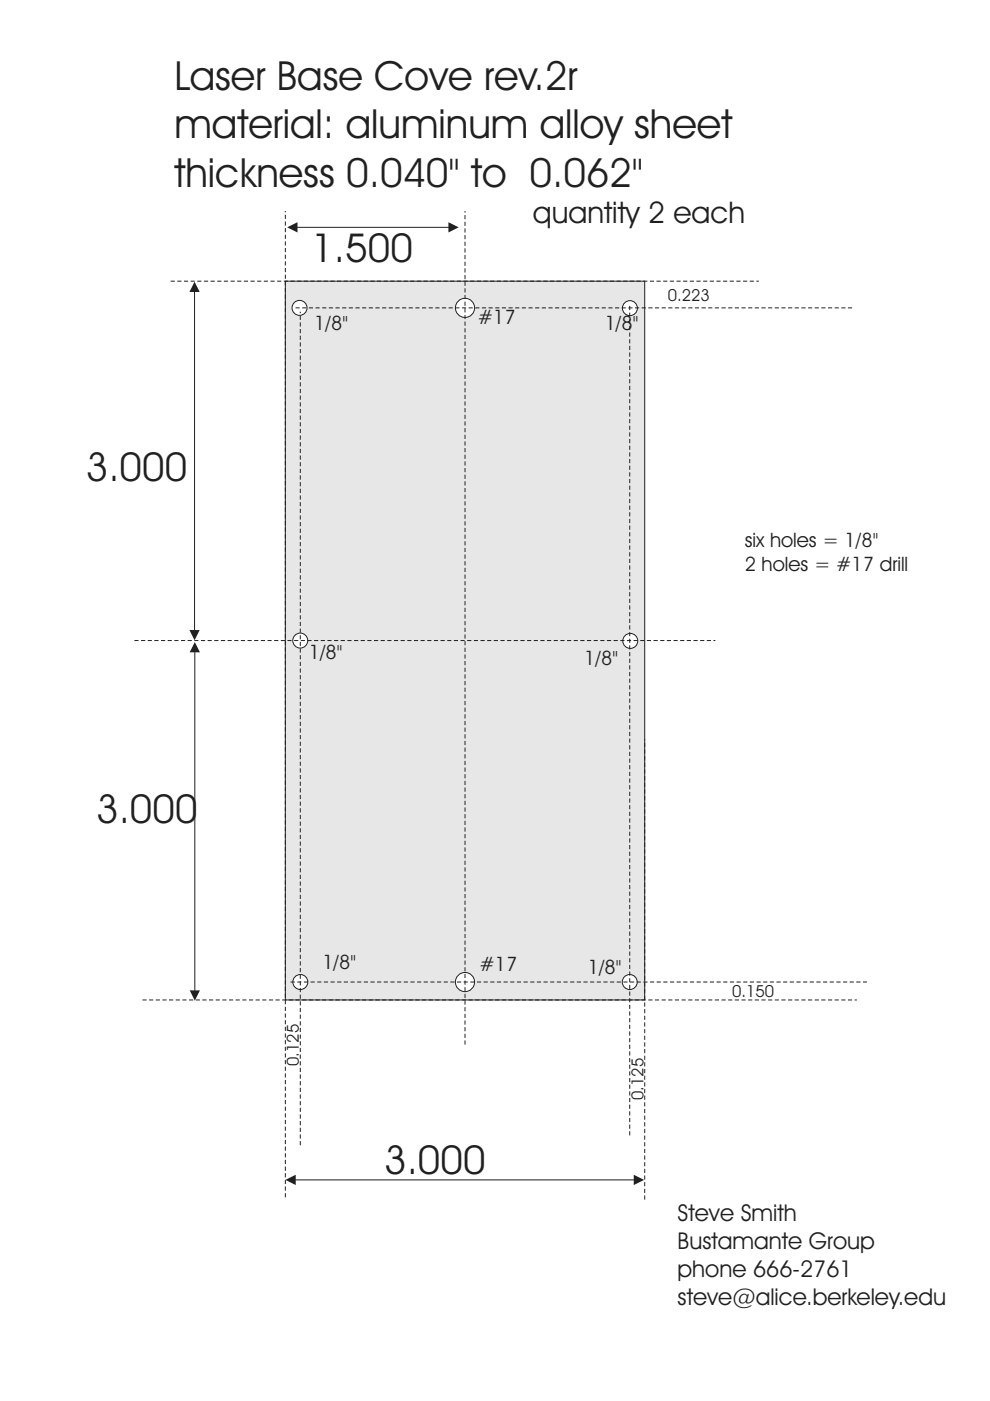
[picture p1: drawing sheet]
<svg xmlns="http://www.w3.org/2000/svg" width="210mm" height="297mm" viewBox="0 0 210 297" stroke-linecap="round" stroke-linejoin="round" font-family="sans-serif">
<path d="M77.7 127.1h21.7" fill="none" stroke="#231f20" stroke-width=".21" stroke-dasharray=".9 .5" stroke-linecap="butt"/>
<path d="M60.5 59.6h76.2v152.4h-76.2z" fill-rule="evenodd" fill="#e6e7e9"/>
<path d="M60.5 59.6h76.2v152.4h-76.2z" fill="none" stroke="#231f20" stroke-width=".21"/>
<circle cx="63.7" cy="208.2" r="1.59" fill="#fff"/>
<circle cx="63.7" cy="208.2" r="1.59" fill="none" stroke="#231f20" stroke-width=".21"/>
<circle cx="133.5" cy="208.2" r="1.59" fill="#fff"/>
<circle cx="133.5" cy="208.2" r="1.59" fill="none" stroke="#231f20" stroke-width=".21"/>
<circle cx="63.7" cy="135.8" r="1.59" fill="#fff"/>
<circle cx="63.7" cy="135.8" r="1.59" fill="none" stroke="#231f20" stroke-width=".21"/>
<circle cx="133.6" cy="135.9" r="1.59" fill="#fff"/>
<circle cx="133.6" cy="135.9" r="1.59" fill="none" stroke="#231f20" stroke-width=".21"/>
<circle cx="63.5" cy="65.3" r="1.59" fill="#fff"/>
<circle cx="63.5" cy="65.3" r="1.59" fill="none" stroke="#231f20" stroke-width=".21"/>
<circle cx="98.6" cy="65.3" r="2.03" fill="#fff"/>
<circle cx="98.6" cy="65.3" r="2.03" fill="none" stroke="#231f20" stroke-width=".21"/>
<circle cx="98.6" cy="208.2" r="2.03" fill="#fff"/>
<circle cx="98.6" cy="208.2" r="2.03" fill="none" stroke="#231f20" stroke-width=".21"/>
<circle cx="133.6" cy="65.3" r="1.59" fill="#fff"/>
<g fill="none" stroke="#231f20" stroke-width=".21">
<path d="M41.3 138.2v71.9"/>
<circle cx="133.6" cy="65.3" r="1.59"/>
</g>
<path d="M36.2 59.6h124.7M62.7 65.3h118.4M28.5 135.8h123.2M30.2 212h151.5M61.6 208.2h122.2M98.6 221.5v-176.8M60.5 253.9v-209.2M63.7 242.8v-176.7M133.5 240.7v-176.3M136.7 254.3v-97.5" fill="none" stroke="#231f20" stroke-width=".21" stroke-dasharray=".9 .5" stroke-linecap="butt"/>
<g fill="#231f20">
<path d="M41.3 136.1l1.1 2.2h-2.2z"/>
<path d="M40.2 210h2.2l-1.1 2.2z"/>
</g>
<path d="M41.2 61.8v71.9" fill="none" stroke="#231f20" stroke-width=".21"/>
<g fill="#231f20">
<path d="M41.2 59.7l1.1 2.2h-2.1z"/>
<path d="M40.2 133.6h2.1l-1.1 2.2z"/>
</g>
<path d="M62.6 250.2h71.9" fill="none" stroke="#231f20" stroke-width=".21"/>
<g fill="#231f20">
<path d="M60.5 250.2l2.2-1.1v2.2z"/>
<path d="M134.4 249.1l2.1 1.1-2.1 1.1z"/>
</g>
<path d="M63 48.2h32.2" fill="none" stroke="#231f20" stroke-width=".21"/>
<g fill="#231f20">
<path d="M60.9 48.2l2.2-1.1v2.2z"/>
<path d="M95.1 47.1l2.2 1.1-2.2 1.1z"/>
</g>
<g font-size="8.6" fill="#231f20">
<text x="37" y="19">Laser Base Cove rev.2r</text>
<text x="37" y="29.3">material: aluminum alloy sheet</text>
<text x="37" y="39.5">thickness 0.040&quot; to 0.062&quot;</text>
</g>
<g font-size="8.5" fill="#231f20">
<text x="66" y="55.5">1.500</text>
<text x="18.2" y="102">3.000</text>
<text x="20.4" y="174.6">3.000</text>
<text x="81.5" y="248.9">3.000</text>
</g>
<text font-size="6.3" fill="#231f20" x="113" y="47.3">quantity 2 each</text>
<g font-size="4.9" fill="#231f20">
<text x="143.7" y="258.8">Steve Smith</text>
<text x="143.7" y="264.8">Bustamante Group</text>
<text x="143.7" y="270.7">phone 666-2761</text>
<text x="143.7" y="276.6">steve@alice.berkeley.edu</text>
</g>
<g font-size="4.2" fill="#231f20">
<text x="66.6" y="70">1/8&quot;</text>
<text x="101.3" y="68.7">#17</text>
<text x="128.2" y="69.9">1/8&quot;</text>
<text x="157.9" y="116.1">six holes = 1/8&quot;</text>
<text x="157.9" y="121.1">2 holes = #17 drill</text>
<text x="65.5" y="139.7">1/8&quot;</text>
<text x="123.9" y="140.9">1/8&quot;</text>
<text x="68.3" y="205.5">1/8&quot;</text>
<text x="101.6" y="205.9">#17</text>
<text x="124.6" y="206.5">1/8&quot;</text>
</g>
<g font-size="3.5" fill="#231f20">
<text x="141.6" y="63.9">0.223</text>
<text x="155.2" y="211.4">0.150</text>
<text x="63.3" y="226" transform="rotate(-90 63.3 226)">0.125</text>
<text x="136.4" y="233.2" transform="rotate(-90 136.4 233.2)">0.125</text>
</g>
</svg>
